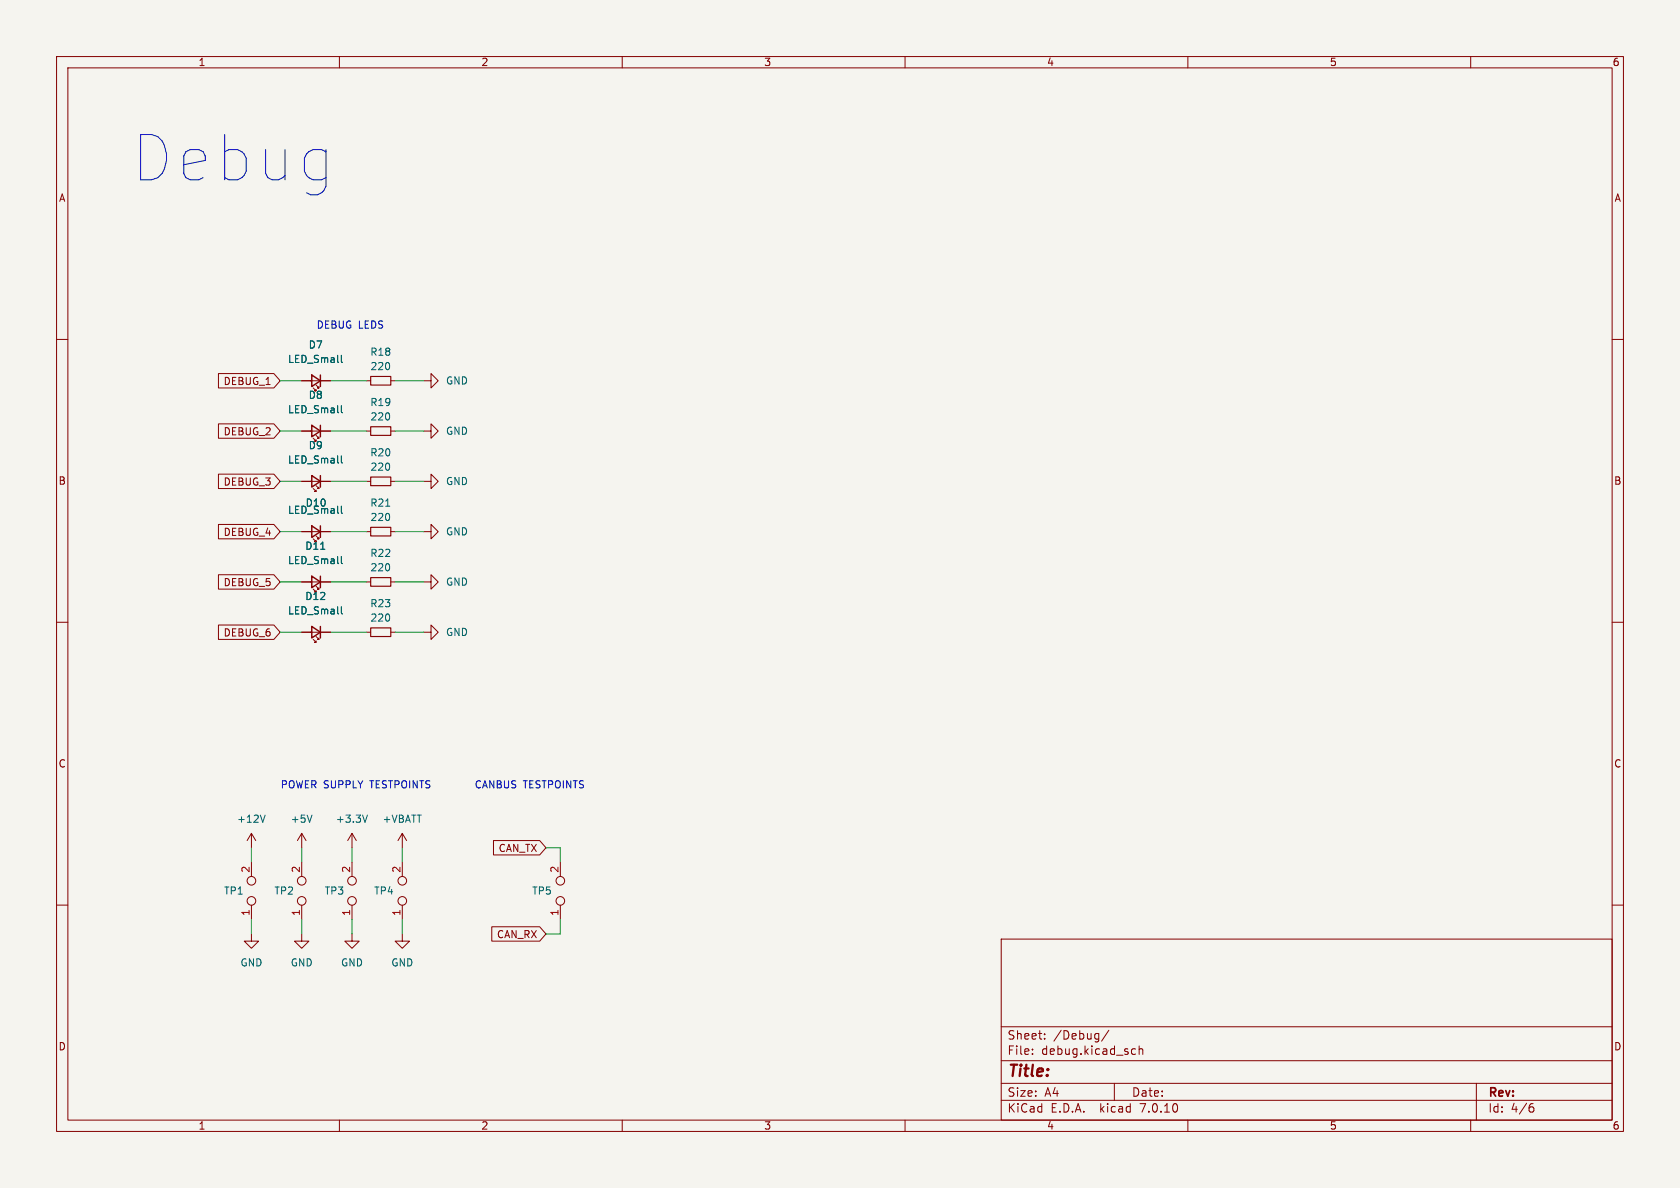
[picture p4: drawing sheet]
<svg xmlns="http://www.w3.org/2000/svg" width="297mm" height="210mm" viewBox="0 0 297 210" stroke-linecap="round" stroke-linejoin="round" font-family="sans-serif">
<path d="M0 0h297v210h-297z" fill="#f5f4ef" stroke="#f5f4ef" stroke-width=".18"/>
<g fill="none" stroke="#840000" stroke-width=".18">
<path d="M10 10h277v190h-277zM12 12h273v186h-273zM60 10v2M110 10v2M160 10v2M210 10v2M260 10v2M10 60h2M285 60h2M38.6 74.9h9.8l1.1 1.3-1.1 1.3h-9.8zM38.6 66h9.8l1.1 1.3-1.1 1.3h-9.8zM53.3 76.2h5.1"/>
<path d="M53.3 67.3h5.1M55.4 77.5l.5 .5h-.3h.3v-.3M55.4 68.6l.5 .5h-.3h.3v-.3M55.9 77l.5 .5h-.3h.3v-.3M55.9 68.1l.5 .5h-.3h.3v-.3M64.8 76.2h.7M64.8 67.3h.7M69.1 76.2h.7M69.1 67.3h.7M74.9 76.2h1.3v-1.3l1.3 1.3-1.3 1.3v-1.3M74.9 67.3h1.3v-1.3l1.3 1.3-1.3 1.3v-1.3M38.6 92.7h9.8l1.1 1.3-1.1 1.3h-9.8z"/>
<path d="M38.6 83.8h9.8l1.1 1.3-1.1 1.3h-9.8zM53.3 94h5.1M53.3 85.1h5.1M55.4 95.3l.5 .5h-.3h.3v-.3M55.4 86.4l.5 .5h-.3h.3v-.3M55.9 94.7l.5 .6h-.3h.3v-.3M55.9 85.9l.5 .5h-.3h.3v-.3M64.8 94h.7M64.8 85.1h.7M69.1 94h.7M69.1 85.1h.7M74.9 94h1.3v-1.3l1.3 1.3-1.3 1.3v-1.3"/>
<path d="M74.9 85.1h1.3v-1.3l1.3 1.3-1.3 1.3v-1.3M10 110h2M38.6 110.5h9.8l1.1 1.3-1.1 1.2h-9.8zM38.6 101.6h9.8l1.1 1.3-1.1 1.2h-9.8zM53.3 102.9h5.1M53.3 111.8h5.1M55.4 104.1l.5 .5h-.3h.3v-.2M55.4 113l.5 .5h-.3h.3v-.2M55.9 103.6l.5 .5h-.3h.3v-.2M55.9 112.5l.5 .5h-.3h.3v-.2M64.8 102.9h.7M64.8 111.8h.7"/>
<path d="M69.1 102.9h.7M69.1 111.8h.7M74.9 111.8h1.3v-1.3l1.3 1.3-1.3 1.2v-1.2M74.9 102.9h1.3v-1.3l1.3 1.3-1.3 1.2v-1.2M285 110h2M10 160h2M44.4 147.3v2.6M44.4 152.4v2.5M44.4 147.3l-.7 1.3M44.4 147.3l.8 1.3M53.3 147.3v2.6M53.3 152.4v2.5"/>
<path d="M53.3 147.3l-.7 1.3M53.3 147.3l.8 1.3M62.2 147.3l-.7 1.3M62.2 147.3v2.6M62.2 152.4v2.5M62.2 147.3l.8 1.3M70.4 148.6l.7-1.3v2.6M71.1 147.3l.8 1.3M71.1 152.4v2.5M87.2 148.6h8.2l1.1 1.3-1.1 1.2h-8.2zM99.1 152.4v2.5M285 160h2"/>
<path d="M44.4 165.1v1.3h1.3l-1.3 1.2-1.2-1.2h1.2M44.4 160v2.6M53.3 165.1v1.3h1.3l-1.3 1.2-1.2-1.2h1.2M53.3 160v2.6M62.2 165.1v1.3h1.3l-1.3 1.2-1.2-1.2h1.2M62.2 160v2.6M71.1 165.1v1.3h1.3l-1.3 1.2-1.3-1.2h1.3M71.1 160v2.6M86.9 163.8h8.5l1.1 1.3-1.1 1.3h-8.5zM99.1 160v2.6M177 166h108v32h-108zM60 198v2"/>
<path d="M110 198v2M160 198v2M177 194.5h108M177 191.5h108M177 187.5h108M177 181.5h108M182.5 186.3v.1M182.5 185.5v.1M184.7 183.6v.1M184.7 182.8v.1M196 182.1l-1.3 2M197 191.5v3"/>
<path d="M200.3 185.4l.4 .1M200.7 186.3l-.4 .1M201.4 185.5l.2-.1 .4 .1v.9M201.4 184.9v1.5M210 198v2M260 198v2M261 191.5v6.5M270.6 195.7h.3l.3 .3-.1 .5-.5 .1M271 195.1l-.4 .1"/>
<circle cx="44.4" cy="159.3" r=".76"/>
<circle cx="44.4" cy="155.7" r=".76"/>
<circle cx="53.3" cy="159.3" r=".76"/>
<circle cx="53.3" cy="155.7" r=".76"/>
<circle cx="62.2" cy="159.3" r=".76"/>
<circle cx="62.2" cy="155.7" r=".76"/>
<circle cx="71.1" cy="159.3" r=".76"/>
<circle cx="71.1" cy="155.7" r=".76"/>
<circle cx="99.1" cy="159.3" r=".76"/>
<circle cx="99.1" cy="155.7" r=".76"/>
</g>
<path d="M55.1 75.2l1.5 1-1.5 1zM55.1 66.3l1.5 1-1.5 1zM56.6 66.3v2M56.6 75.2v2M55.1 93l1.5 1-1.5 1zM55.1 84.1l1.5 1-1.5 1zM56.6 84.1v2M56.6 93v2M55.1 101.9l1.5 1-1.5 1zM55.1 110.7l1.5 1.1-1.5 1zM56.6 101.9v2M56.6 110.7v2.1" fill="none" stroke="#840000" stroke-width=".25"/>
<path d="M60.4 71.7v1.1l.1 .2M60.4 62.8v1.1l.1 .2M56.7 97.1h.7M60.4 80.6v1.1l.1 .2M60.4 89.5v1.1l.1 .1M60.4 98.4v1.1l.1 .1M68.2 89.5h.7M60.4 107.3v1l.1 .2M46.9 144.1l-.5 1.3M55.2 144.1l-.5 1.3M65 144.1l-.5 1.3" fill="none" stroke="#006464" stroke-width=".18"/>
<path d="M65.5 75.4h3.6v1.6h-3.6zM65.5 66.5h3.6v1.6h-3.6zM65.5 84.3h3.6v1.6h-3.6zM65.5 93.2h3.6v1.5h-3.6zM65.5 111h3.6v1.5h-3.6zM65.5 102.1h3.6v1.5h-3.6z" fill="none" stroke="#840000" stroke-width=".2"/>
<g fill="none" stroke="#009600" stroke-width=".18">
<path d="M49.5 76.2h3.8M49.5 67.3h3.8M58.4 76.2h6.4M58.4 67.3h6.4M69.8 76.2h5.1M69.8 67.3h5.1M49.5 85.1h3.8M49.5 94h3.8M58.4 85.1h6.4M58.4 94h6.4M69.8 85.1h5.1M69.8 94h5.1"/>
<path d="M49.5 111.8h3.8M49.5 102.9h3.8M58.4 111.8h6.4M58.4 102.9h6.4M69.8 111.8h5.1M69.8 102.9h5.1M44.4 149.9v2.5M53.3 149.9v2.5M62.2 149.9v2.5M71.1 149.9v2.5M96.5 149.9h2.6v2.5M44.4 162.6v2.5"/>
<path d="M53.3 162.6v2.5M62.2 162.6v2.5M71.1 162.6v2.5M99.1 162.6v2.5h-2.6"/>
</g>
<text font-size="11.1" fill="#0000c2" x="22.9" y="32.8">Debug</text>
<text font-size="2.8" fill="#840000" x="178" y="190.9">Title:</text>
<g font-size="2.1" fill="#840000">
<text x="178" y="184">Sheet:</text>
<text x="186.2" y="184">/Debug/</text>
<text x="178" y="186.7">File:</text>
<text x="184.1" y="186.7">debug.kicad_sch</text>
<text x="178" y="196.9">KiCad</text>
<text x="178" y="194.1">Size:</text>
<text x="184.7" y="194.1">A4</text>
<text x="185.7" y="196.9">E.D.A.</text>
<text x="194.6" y="196.9">kicad</text>
<text x="200" y="194.1">Date:</text>
<text x="201.8" y="196.9">7.0.10</text>
<text x="263" y="194.3">Rev:</text>
<text x="263" y="196.9">Id:</text>
<text x="267.1" y="196.9">4/6</text>
</g>
<g font-size="1.8" fill="#840000">
<text x="35" y="11.9">1</text>
<text x="85" y="11.9">2</text>
<text x="135" y="11.9">3</text>
<text x="185" y="11.9">4</text>
<text x="235" y="11.9">5</text>
<text x="285" y="11.9">6</text>
<text x="10.3" y="35.9">A</text>
<text x="285.3" y="35.9">A</text>
<text x="39.4" y="68.3">DEBUG_1</text>
<text x="39.4" y="77.2">DEBUG_2</text>
<text x="10.3" y="85.9">B</text>
<text x="39.4" y="86">DEBUG_3</text>
<text x="285.3" y="85.9">B</text>
<text x="39.4" y="94.9">DEBUG_4</text>
<text x="39.4" y="103.8">DEBUG_5</text>
<text x="39.4" y="112.7">DEBUG_6</text>
<text x="10.3" y="135.9">C</text>
<text x="285.3" y="135.9">C</text>
<text x="88.1" y="150.8">CAN_TX</text>
<text x="87.8" y="166.1">CAN_RX</text>
<text x="10.3" y="185.9">D</text>
<text x="285.3" y="185.9">D</text>
<text x="35" y="199.9">1</text>
<text x="85" y="199.9">2</text>
<text x="135" y="199.9">3</text>
<text x="185" y="199.9">4</text>
<text x="235" y="199.9">5</text>
<text x="285" y="199.9">6</text>
</g>
<g font-size="1.8" fill="#0000c2">
<text x="55.9" y="58.2">DEBUG LEDS</text>
<text x="49.5" y="139.5">POWER SUPPLY</text>
<text x="65.5" y="139.5">TESTPOINTS</text>
<text x="83.8" y="139.5">CANBUS</text>
<text x="92.5" y="139.5">TESTPOINTS</text>
</g>
<g font-size="1.8" fill="#006464">
<text x="50.8" y="64.4">LED_Small</text>
<text x="54.5" y="61.8">D7</text>
<text x="65.4" y="63.1">R18</text>
<text x="65.4" y="65.6">220</text>
<text x="54.5" y="70.7">D8</text>
<text x="65.4" y="72">R19</text>
<text x="78.7" y="68.2">GND</text>
<text x="50.8" y="73.3">LED_Small</text>
<text x="65.4" y="74.5">220</text>
<text x="78.7" y="77.1">GND</text>
<text x="50.8" y="82.1">LED_Small</text>
<text x="54.5" y="79.6">D9</text>
<text x="65.4" y="80.9">R20</text>
<text x="65.4" y="83.4">220</text>
<text x="53.9" y="89.8">D10</text>
<text x="65.4" y="89.8">R21</text>
<text x="78.7" y="86">GND</text>
<text x="50.8" y="91">LED_Small</text>
<text x="65.4" y="92.3">220</text>
<text x="78.7" y="94.8">GND</text>
<text x="50.8" y="99.9">LED_Small</text>
<text x="53.9" y="97.4">D11</text>
<text x="65.4" y="98.7">R22</text>
<text x="65.4" y="101.2">220</text>
<text x="53.9" y="106.3">D12</text>
<text x="65.4" y="107.5">R23</text>
<text x="78.7" y="103.7">GND</text>
<text x="50.8" y="108.8">LED_Small</text>
<text x="65.4" y="110.1">220</text>
<text x="78.7" y="112.6">GND</text>
<text x="41.8" y="145.6">+12V</text>
<text x="51.3" y="145.6">+5V</text>
<text x="59.3" y="145.6">+3.3V</text>
<text x="67.5" y="145.6">+VBATT</text>
<text x="39.5" y="158.3">TP1</text>
<text x="48.4" y="158.3">TP2</text>
<text x="57.3" y="158.3">TP3</text>
<text x="66" y="158.3">TP4</text>
<text x="94" y="158.3">TP5</text>
<text x="42.4" y="171">GND</text>
<text x="51.3" y="171">GND</text>
<text x="60.2" y="171">GND</text>
<text x="69.1" y="171">GND</text>
</g>
<g font-size="1.8" fill="#a90000">
<text x="44.2" y="154.4" transform="rotate(-90 44.2 154.4)">2</text>
<text x="53.1" y="154.4" transform="rotate(-90 53.1 154.4)">2</text>
<text x="62" y="154.4" transform="rotate(-90 62 154.4)">2</text>
<text x="70.9" y="154.4" transform="rotate(-90 70.9 154.4)">2</text>
<text x="98.8" y="154.4" transform="rotate(-90 98.8 154.4)">2</text>
<text x="44.2" y="162" transform="rotate(-90 44.2 162)">1</text>
<text x="53.1" y="162" transform="rotate(-90 53.1 162)">1</text>
<text x="62" y="162" transform="rotate(-90 62 162)">1</text>
<text x="70.9" y="162" transform="rotate(-90 70.9 162)">1</text>
<text x="98.8" y="162" transform="rotate(-90 98.8 162)">1</text>
</g>
</svg>
